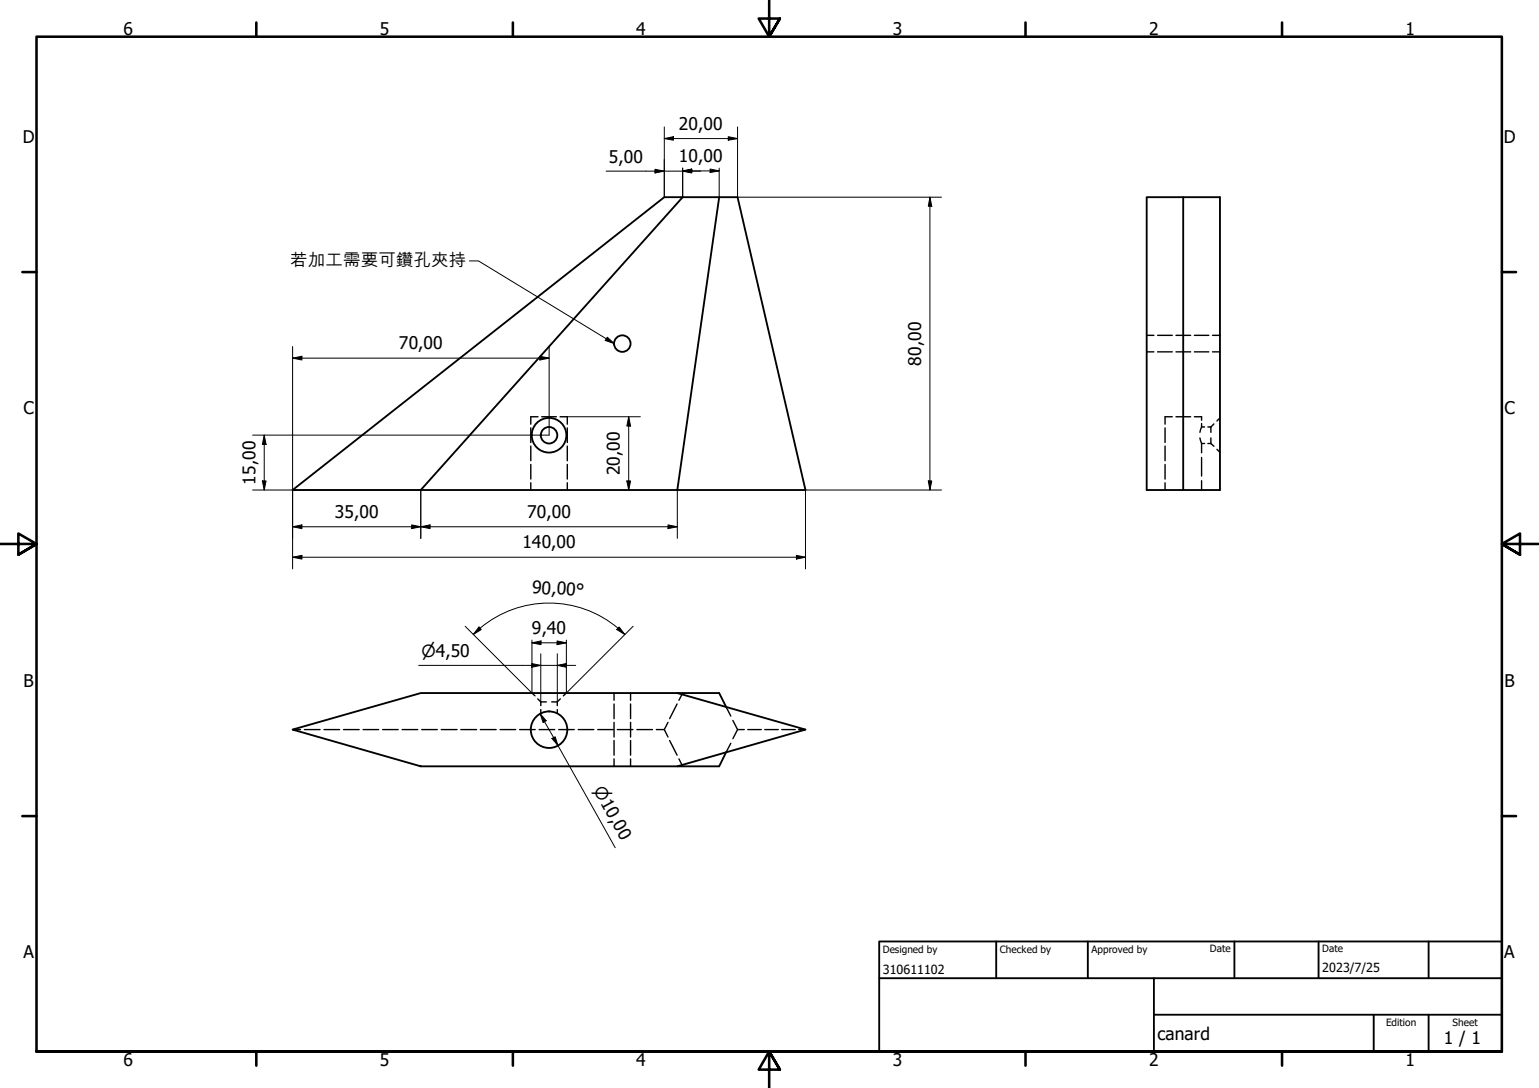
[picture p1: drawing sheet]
<svg xmlns="http://www.w3.org/2000/svg" width="420mm" height="297mm" viewBox="0 0 420 297" stroke-linecap="round" stroke-linejoin="round" font-family="sans-serif">
<!-- layer: Hidden (ISO) -->
<g fill="none" stroke="#000" stroke-width=".38">
<path d="M313.1 91.6h1.9M313.1 96.1h1.9M316 91.6h4M316 96.1h4M321.1 91.6h4M321.1 96.1h4M326.1 91.6h3.9M326.1 96.1h3.9M331 91.6h2.1M331 96.1h2.1M144.9 116.8v4M146.9 113.8h-2v2"/>
<path d="M147.9 113.8h4M152.9 113.8h2v2M154.9 116.8v4M318.1 116.8v4M320 113.8h-1.9v2M321.1 113.8h4M326.1 113.8h1.9v.9M327.6 119.6l.4 1.5M328 116.6l-.4 1.4M328 116.6h.9M328 115.6v1M329.8 116.6h.8"/>
<path d="M330.6 116.6v1.4M330.6 119.6v1.5M331.4 115.7l-.8 .9M333.1 114.1l-.9 .8M144.9 121.8v4M144.9 126.8v4M144.9 131.8v2M154.9 121.8v4M154.9 126.8v4M154.9 131.8v2M318.1 121.8v4M318.1 126.8v4"/>
<path d="M318.1 131.8v2M328 121.1h.9M328 121.1v2.5M328 124.9v5.1M328 131.2v2.6M329.8 121.1h.8M330.6 121.1l.8 .7M332.2 122.7l.9 .8M79.9 199.2h2.1M83.1 199.2h4.3M88.5 199.2h4.2M93.8 199.2h4.2"/>
<path d="M99.1 199.2h4.3M104.5 199.2h4.2M109.8 199.2h4.2M115.1 199.2h4.3M120.5 199.2h4.3M125.8 199.2h4.3M131.1 199.2h4.3M136.5 199.2h4.3M141.9 199.2h4.2M145.2 189.2l.8 .8M146.8 190.8l.8 .8M147.2 199.2h4.2"/>
<path d="M147.6 191.6h1.6M147.6 191.6v1M147.6 193.7v1M150.6 191.6h1.5M152.1 191.6v1M152.1 193.7v1M152.5 199.2h4.3M153 190.8l-.9 .8M154.6 189.2l-.8 .8M157.9 199.2h4.2M163.2 199.2h4.2M167.6 189.2v2"/>
<path d="M167.6 192.2v4M167.6 197.2v4M168.5 199.2h4.3M172.1 189.2v2M172.1 192.2v4M172.1 197.2v4M173.9 199.2h4.2M179.2 199.2h2.2M182.4 197.2l-1 2 1 2M184.8 192.2l-2 4M186.4 189.2l-1 2M198.2 193l1.3 2.5"/>
<path d="M200.1 196.7l1.3 2.5h1.8M201.4 199.2l-1.3 2.5M204.2 199.2h3.6M208.8 199.2h3.7M213.4 199.2h3.7M218.1 199.2h1.8M167.6 202.2v4M167.6 207.2v2M172.1 202.2v4M172.1 207.2v2M182.8 202.2l2 4M185.4 207.2l1 2"/>
<path d="M199.5 202.9l-1.3 2.4"/>
</g>
<!-- layer: Visible (ISO) -->
<g fill="none" stroke="#000" stroke-width=".51">
<path d="M186.4 53.8l-71.5 80M196.3 53.8l-11.4 80M313.1 53.8h20v80h-20zM323 53.8v80M79.9 133.8l101.5-80h20l18.5 80zM79.9 199.2l35-10h70l35 10-35 10h-70zM184.9 189.2h11.4l1.9 3.8M198.2 205.3l-1.9 3.9h-11.4"/>
<circle cx="169.9" cy="93.8" r="2.25"/>
<circle cx="149.9" cy="118.8" r="2.25"/>
<circle cx="149.9" cy="118.8" r="4.7"/>
<circle cx="149.9" cy="199.2" r="5"/>
</g>
<!-- layer: Border (ISO) -->
<g fill="none" stroke="#000" stroke-width=".7">
<path d="M70 6.1v3.9M140 6.1v3.9M210 0v10l-2.9-4.9h5.8l-2.9 4.9 2.9-4.9M280 6.1v3.9M350 6.1v3.9M6.1 74.3h3.9M410 74.3h3.9M0 148.5h10l-5-2.8v5.7l5-2.9-5 2.9M420 148.5h-10l5-2.8v5.7l-5-2.9 5 2.9M6.1 222.8h3.9M410 222.8h3.9M10 287.1v-277.1h400v277.1h-400h400"/>
<path d="M70 287.1v3.8M140 287.1v3.8M212.9 292l-2.9-4.9 2.9 4.9h-5.8l2.9-4.9v9.9M280 287.1v3.8M350 287.1v3.8"/>
</g>
<!-- layer: Title (ISO) -->
<path d="M240 257h170v30.1h-170zM272 257v10.1M297 257v10.1M337 257v10.1M360 257v10.1M390 257v10.1M240 267.1h170M315 277h95M315 267.1v20M375 277v10.1M390 277v10.1" fill="none" stroke="#000" stroke-width=".51"/>
<!-- layer: Dimension (ISO) -->
<g fill="none" stroke="#000" stroke-width=".27">
<path d="M181.4 37.8l2.4-.5v1zM181.4 37.8h20M181.4 34.7v19.1M198.8 37.3l2.6 .5-2.6 .5zM201.4 34.7v19.1h55.6M165.5 46.7h25.8M178.8 46.2l2.6 .5-2.6 .5zM186.4 46.7l2.4-.5v1zM186.4 46.7l2.4-.5v.9zM186.4 45.9v7.9M186.4 46.7h9.9M193.9 46.2l2.4 .5-2.4 .4z"/>
<path d="M196.3 45.9v7.9M253.9 53.8l.5 2.5h-1zM253.9 53.8v80M79.9 97.8l2.5-.5v1zM79.9 94.6v60.7M79.9 97.8h70M147.4 97.3l2.5 .5-2.5 .5zM149.9 94.6v24.2h-80.9M72.1 118.8l.5 2.5h-1zM72.1 118.8v15M154.9 113.8h19.9M171.6 113.8l.5 2.5h-1z"/>
<path d="M171.6 113.8v20M69 133.8h45.9v13.2M71.6 131.3h1l-.5 2.5zM171.1 131.3h1l-.5 2.5zM184.9 133.8v13.2M253.4 131.3h1l-.5 2.5zM257 133.8h-37.1v21.5M79.9 152.1l2.5-.5v1zM79.9 143.8l2.5-.5v1zM79.9 152.1h140M79.9 143.8h105M112.4 143.3l2.5 .5-2.5 .5z"/>
<path d="M114.9 143.8l2.5-.5v1zM182.4 143.3l2.5 .5-2.5 .5zM217.4 151.6l2.5 .5-2.5 .5zM127 171l18.2 18.2v-14.5M129.2 173.2a29.2 29.2 0 0 1 41.4 0M130.7 171.2l.7 .7-2.2 1.3zM145.2 175.5l2.5-.5v1zM145.2 175.5h9.4M147.6 178.5v13.1M152.1 175l2.5 .5-2.5 .5zM152.1 178.5v13.1M169 171.2l1.6 2-2.2-1.3z"/>
<path d="M172.8 171l-18.2 18.2v-14.5M114.3 181.7h42.9M145.2 181.2l2.4 .5-2.4 .5zM147.4 194.8l1.7 2-.8 .5zM147.4 194.8l20.6 36.6M152.1 181.7l2.5-.5v1zM150.7 201.6l.9-.4 .7 2.4z"/>
</g>
<g fill="#000">
<path d="M181.4 37.8l2.4-.5v1z" fill-rule="evenodd"/>
<path d="M198.8 37.3l2.6 .5-2.6 .5z" fill-rule="evenodd"/>
<path d="M178.8 46.2l2.6 .5-2.6 .5z" fill-rule="evenodd"/>
<path d="M186.4 46.7l2.4-.5v1z" fill-rule="evenodd"/>
<path d="M186.4 46.7l2.4-.5v.9z" fill-rule="evenodd"/>
<path d="M193.9 46.2l2.4 .5-2.4 .4z" fill-rule="evenodd"/>
<path d="M253.9 53.8l.5 2.5h-1z" fill-rule="evenodd"/>
<path d="M79.9 97.8l2.5-.5v1z" fill-rule="evenodd"/>
<path d="M147.4 97.3l2.5 .5-2.5 .5z" fill-rule="evenodd"/>
<path d="M171.6 113.8l.5 2.5h-1z" fill-rule="evenodd"/>
<path d="M71.6 131.3h1l-.5 2.5z" fill-rule="evenodd"/>
<path d="M72.1 118.8l.5 2.5h-1z" fill-rule="evenodd"/>
<path d="M171.1 131.3h1l-.5 2.5z" fill-rule="evenodd"/>
<path d="M253.4 131.3h1l-.5 2.5z" fill-rule="evenodd"/>
<path d="M79.9 152.1l2.5-.5v1z" fill-rule="evenodd"/>
<path d="M79.9 143.8l2.5-.5v1z" fill-rule="evenodd"/>
<path d="M112.4 143.3l2.5 .5-2.5 .5z" fill-rule="evenodd"/>
<path d="M114.9 143.8l2.5-.5v1z" fill-rule="evenodd"/>
<path d="M182.4 143.3l2.5 .5-2.5 .5z" fill-rule="evenodd"/>
<path d="M217.4 151.6l2.5 .5-2.5 .5z" fill-rule="evenodd"/>
<path d="M130.7 171.2l.7 .7-2.2 1.3z" fill-rule="evenodd"/>
<path d="M145.2 175.5l2.5-.5v1z" fill-rule="evenodd"/>
<path d="M152.1 175l2.5 .5-2.5 .5z" fill-rule="evenodd"/>
<path d="M169 171.2l1.6 2-2.2-1.3z" fill-rule="evenodd"/>
<path d="M145.2 181.2l2.4 .5-2.4 .5z" fill-rule="evenodd"/>
<path d="M147.4 194.8l1.7 2-.8 .5z" fill-rule="evenodd"/>
<path d="M152.1 181.7l2.5-.5v1z" fill-rule="evenodd"/>
<path d="M150.7 201.6l.9-.4 .7 2.4z" fill-rule="evenodd"/>
</g>
<!-- layer: Symbol (ISO) -->
<path d="M128.1 71.2h2.5l37 22.6M165.8 92.1l1.8 1.7-2.4-.9z" fill="none" stroke="#000" stroke-width=".27"/>
<path d="M165.8 92.1l1.8 1.7-2.4-.9z" fill-rule="evenodd" fill="#000"/>
<g font-size="4.8">
<text x="33.7" y="9.6">6</text>
<text x="103.7" y="9.6">5</text>
<text x="173.7" y="9.6">4</text>
<text x="243.7" y="9.6">3</text>
<text x="313.7" y="9.6">2</text>
<text x="383.7" y="9.6">1</text>
<text x="185.4" y="35.4">20,00</text>
<text x="6.2" y="38.9">D</text>
<text x="410.5" y="38.9">D</text>
<text x="166.2" y="44.4">5,00</text>
<text x="185.4" y="44.2">10,00</text>
<text x="79.2" y="72.7">若加工需要可鑽孔夾持</text>
<text x="108.9" y="95.4">70,00</text>
<text x="251.5" y="99.8" transform="rotate(-90 251.5 99.8)">80,00</text>
<text x="6.4" y="113.1">C</text>
<text x="410.7" y="113.1">C</text>
<text x="169.2" y="129.8" transform="rotate(-90 169.2 129.8)">20,00</text>
<text x="69.8" y="132.3" transform="rotate(-90 69.8 132.3)">15,00</text>
<text x="91.4" y="141.4">35,00</text>
<text x="143.9" y="141.4">70,00</text>
<text x="142.6" y="149.7">140,00</text>
<text x="145.2" y="161.8" transform="rotate(4 145.2 161.8)">90,00°</text>
<text x="145.2" y="173.1">9,40</text>
<text x="6.4" y="187.4">B</text>
<text x="410.7" y="187.4">B</text>
<text x="6.4" y="261.7">A</text>
<text x="410.7" y="261.7">A</text>
<text x="316" y="283.8">canard</text>
<text x="394.2" y="285">1 / 1</text>
<text x="33.7" y="290.9">6</text>
<text x="103.7" y="290.9">5</text>
<text x="173.7" y="290.9">4</text>
<text x="243.7" y="290.9">3</text>
<text x="313.7" y="290.9">2</text>
<text x="383.7" y="290.9">1</text>
</g>
<g font-size="4.6">
<text x="115.1" y="179.2">⌀4,50</text>
<text x="161.9" y="215.8" transform="rotate(61 161.9 215.8)">⌀10,00</text>
</g>
<g font-size="3.4">
<text x="241" y="266">310611102</text>
<text x="361" y="265.5">2023/7/25</text>
</g>
<g font-size="2.7">
<text x="241" y="260.1">Designed by</text>
<text x="273" y="260.1">Checked by</text>
<text x="298" y="260.1">Approved by</text>
<text x="330.3" y="260">Date</text>
<text x="361" y="260">Date</text>
<text x="378.4" y="280.1">Edition</text>
<text x="396.6" y="280.1">Sheet</text>
</g>
</svg>
